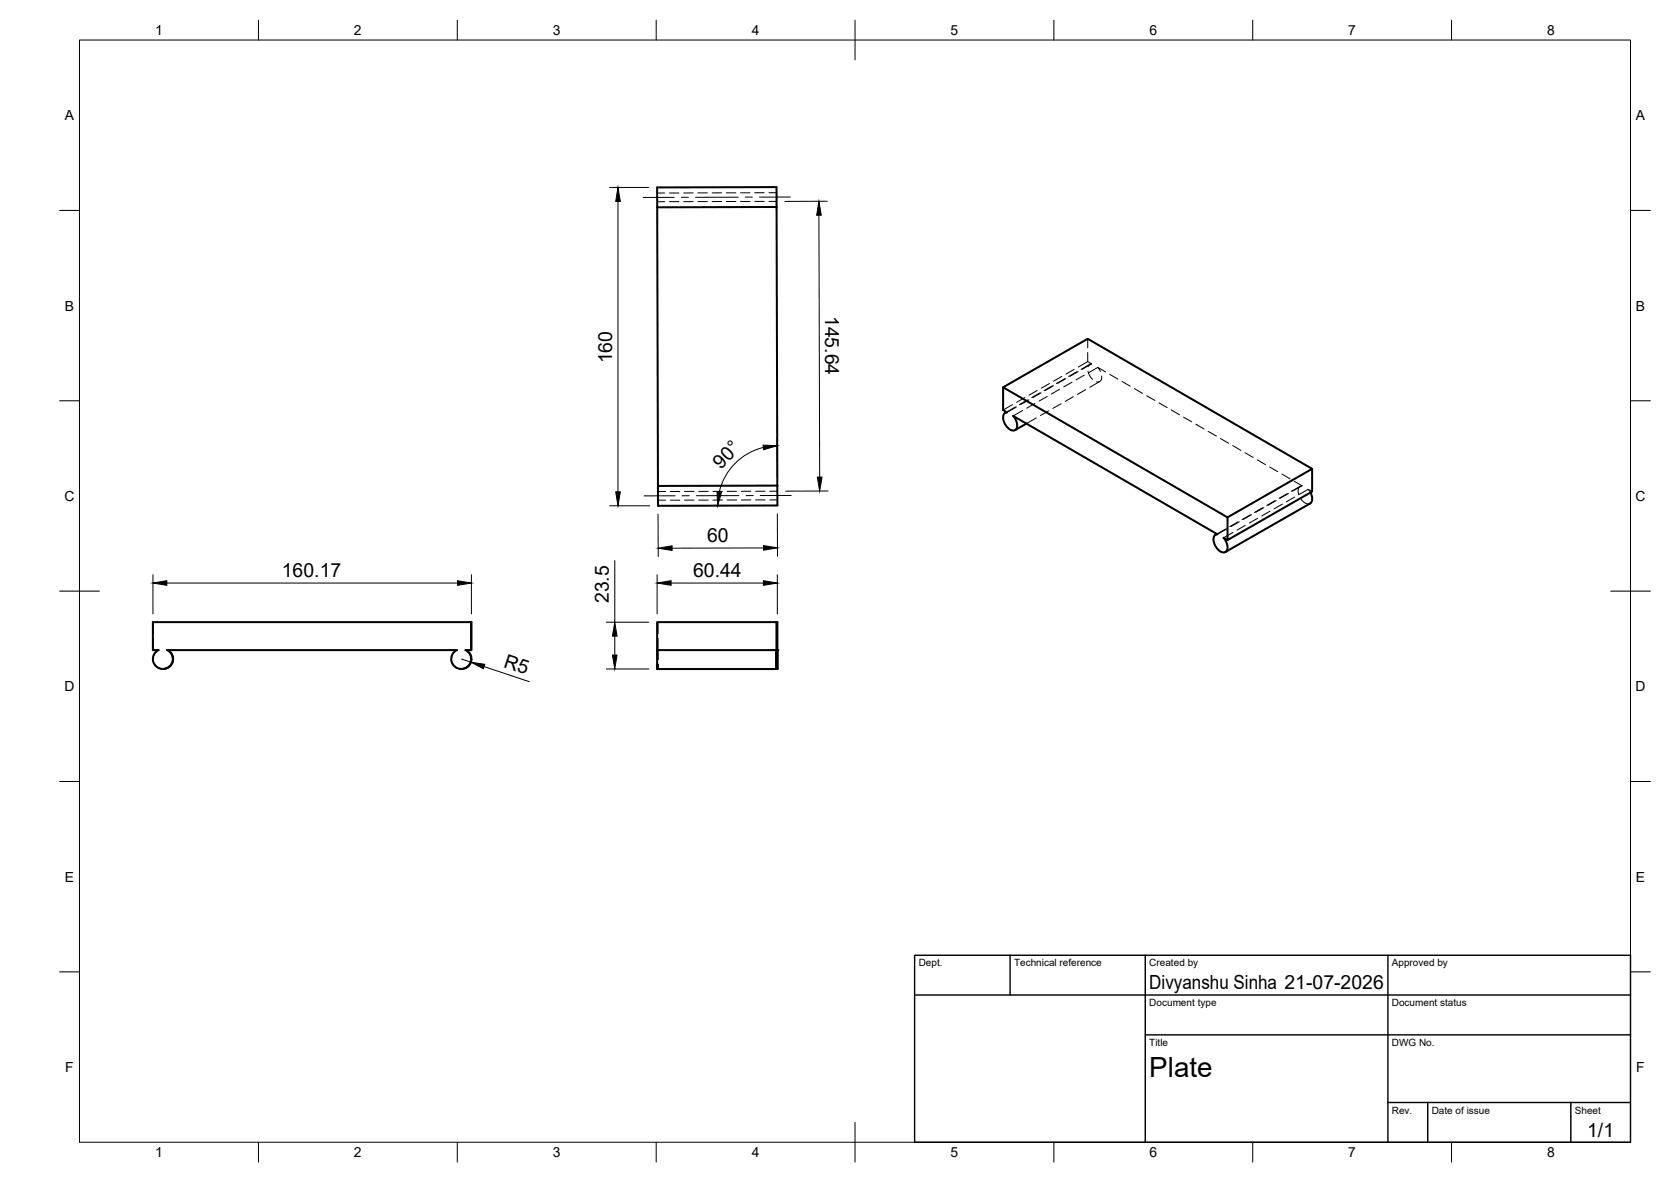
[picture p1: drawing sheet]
<svg xmlns="http://www.w3.org/2000/svg" width="420mm" height="297mm" viewBox="0 0 420 297" stroke-linecap="round" stroke-linejoin="round" font-family="sans-serif">
<!-- layer: Visible -->
<g fill="none" stroke="#000" stroke-width=".51">
<path d="M165.2 52.1l.2 70M195.3 52l-.1-5-30 .1v5M195.3 52l.2 70M195.3 52l-30.1 .1M252.2 97.3l21.3-12.2 56.4 32.7-21.2 12.2zM252.2 97.3v5.7l1 .6M253.1 103.6l-.3 .1M253.2 103.6a1.45 1.45 0 0 0-.8 2.3l.8 1.4a1.48 1.48 0 0 0 2.3 .5 3.1 3.1 0 0 0-.7-3.3l51.3 29.8a1.43 1.43 0 0 0-.8 2.2l.8 1.4a1.48 1.48 0 0 0 2.3 .5 3.1 3.1 0 0 0-.7-3.3l1 .6M258.1 106.5l-2.9 1.6M329.9 117.8v5.7l-21.2 12.2v-5.7M195.5 122v5l-30 .1-.1-5M195.5 122l-30.1 .1"/>
<path d="M306 134.2l-.4 .2M329.4 126.5l-21.3 12.2M329.5 123.8a2.13 2.13 0 0 1-.1 2.7M38.4 156.3h80.1v7.1l-1.4-.1a2.51 2.51 0 0 1 .8 3.9 2.51 2.51 0 0 1-3.9 0 2.51 2.51 0 0 1 .9-3.9h-72.9a2.5 2.5 0 0 1 .9 3.9 2.5 2.5 0 0 1-3.9 0 2.5 2.5 0 0 1 .9-3.8h-1.5zM118.4 156.3v7.1M195.2 156.3v7.1h-30v-7.1h30.3v11.8v-4.7h-.3M40.9 168.1h.1M42.1 163.3a2.51 2.51 0 0 1 1.4 2.9 2.51 2.51 0 0 1-2.5 1.9M116 168.1h.1M117.1 163.3a2.51 2.51 0 0 1 1.4 2.9 2.51 2.51 0 0 1-2.5 1.9M165.2 163.4v4.7h30.3M195.3 163.4v4.7z"/>
</g>
<!-- layer: Hidden -->
<g fill="none" stroke="#000" stroke-width=".25">
<path d="M167.1 48.5h-1.9M167.2 50.7h-2M168.3 48.5h2.4M168.3 50.7h2.4M174.3 48.5h-2.4M174.3 50.7h-2.4M175.5 48.5h2.4M175.5 50.7h2.4M181.4 48.5h-2.4M181.4 50.6l-2.4 .1M182.6 48.5h2.4M182.6 50.6h2.4"/>
<path d="M186.2 48.5h2.4M186.2 50.6h2.4M189.8 48.4h2.4M189.8 50.6h2.4M193.4 48.4h1.9M193.4 50.6h1.9M257.7 99.9l-2.1 1.2M260.8 98.1l-2.1 1.2M261.5 98.7l-2.1 1.2M261.8 98.7l-2.1 1.2M263.3 99.6l-2 1.2M263.9 96.4l-2.1 1.1"/>
<path d="M264.6 97l-2.1 1.2M264.9 97l-2.1 1.1M266.4 97.8l-2 1.2M267 94.6l-2.1 1.2M267.7 95.2l-2.1 1.2M268 95.2l-2.1 1.2M269.5 96.1l-2 1.1M269.9 99.7l-2.1 1.2M270.1 92.8l-2.1 1.2M270.8 93.4l-2.1 1.2M271.1 93.4l-2.1 1.2M272.6 94.3l-2 1.2"/>
<path d="M273 97.9l-2.1 1.2M273.5 90.9l-2.4 1.3M273.5 90.9l1 .5M273.5 85.1v2.3M273.5 88.6v2.3M273.6 93.3l.3 .9 .8 1.1M274 91.6l-2.2 1.2M274.5 91.4l-.5 .2-.4 .5M274.5 91.4l-2.4 1.4M276 92.3l.7 1.1M276 92.3l-2.3 1.4M276 92.3l2 1.2"/>
<path d="M276.5 95.9l-2.5 1.4M277 94.5a1.1 1.1 0 0 1-1.3 1.5M279 94.1l2.1 1.2M282.1 95.9l2.1 1.2M285.2 97.6l2.1 1.3M288.3 99.4l2.1 1.2M254.6 101.7l-2.4 1.3M255.3 102.3l-2.2 1.3M255.6 102.3l-2.4 1.3M257.1 103.2l-2.3 1.3M258.4 100.5l-2.1 1.2M258.7 100.5l-2.1 1.2"/>
<path d="M260.2 101.4l-2 1.2M260.6 105l-2.5 1.5M263.7 103.2l-2.1 1.2M266.8 101.5l-2.1 1.1M291.4 101.2l2.1 1.2M294.5 103l2.1 1.2M297.6 104.8l2.1 1.2M300.7 106.6l2 1.2M303.8 108.4l2 1.2M306.9 110.2l2 1.2M310 112l2 1.2M313.1 113.8l2 1.2"/>
<path d="M316.1 115.6l2.1 1.2M319.2 117.4l2.1 1.1M322.3 119.1l2.1 1.2M165.4 123.5h1.9M165.4 125.7h1.9M168.5 123.5h2.4M168.6 125.7h2.3M172.1 123.5h2.4M172.1 125.7h2.4M175.7 123.5h2.4M175.7 125.7h2.4M181.7 123.5h-2.4"/>
<path d="M181.7 125.7h-2.4M182.8 123.5h2.4M182.8 125.7h2.4M188.8 123.5h-2.4M188.8 125.6l-2.4 .1M190 123.5h2.4M190 125.6h2.4M195.5 123.4l-2 .1M195.5 125.6h-1.9M308.2 132.9l-2.2 1.3M308.5 132.9l-2.4 1.4M310 133.8l-2.3 1.4"/>
<path d="M311.3 131.2l-2.1 1.1M311.6 131.1l-2.1 1.2M313.1 132l-2 1.2M314.4 129.4l-2.1 1.2M314.7 129.4l-2.1 1.1M316.2 130.2l-2 1.2M317.5 127.6l-2.1 1.2M317.8 127.6l-2.1 1.2M319.3 128.5l-2 1.2M320.6 125.8l-2.1 1.2M320.9 125.8l-2.1 1.2M322.4 126.7l-2 1.2"/>
<path d="M323.7 124l-2.1 1.2M324 124l-2.1 1.2M325.4 120.9l2 1.2M325.5 124.9l-2.1 1.2M326.9 122.2l-2.2 1.3M327.1 125.4a2.03 2.03 0 0 0 2.3 1.1M327.4 122.1a1.41 1.41 0 0 0-.8 2.2l2.3-1.3 .6 .8M327.4 122.1l-2.4 1.3M328.9 123l1 .5M38.5 156.3v3M165.5 156.3v3M38.5 160.5v2.9"/>
<path d="M38.8 166.7l1 1.1 1.2 .3M39.9 163.4l-1 .8-.4 1.4M113.8 166.7l.9 1.1 1.3 .3M114.9 163.4l-1 .8-.4 1.4M165.2 163.4v1.7M165.2 166.3v1.8M165.4 166.9v1.2zM165.5 160.5l-.1 5.2M195.3 163.4h.1M195.5 163.4h.1"/>
</g>
<!-- layer: Visible -->
<circle cx="195.5" cy="163.4" r=".25" fill="#000"/>
<!-- layer: BORDER -->
<g fill="none" stroke="#000" stroke-width=".25">
<path d="M20 10.1h390v276.9h-390zM65 5.1v5M115 5.1v5M165 5.1v5M215 5.1v10M265 5.1v5M315 5.1v5M365 5.1v5M15 52.9h5M410 52.9h5M15 100.7h5M410 100.7h5"/>
<path d="M15 148.6h10M405 148.6h10M15 196.4h5M410 196.4h5M15 244.2h5M410 244.2h5M65 287v5M115 287v5M165 287v5M215 282.1v9.9M265 287v5M315 287v5"/>
<path d="M365 287v5"/>
</g>
<!-- layer: TITLEBLOCK -->
<path d="M230 240.1h180v46.9h-180zM230 250h180M254 240.1v9.9M288 240.1v46.9M349 240.1v46.9M288 260.1h122M349 277.1h61M359 277.1v9.9M395 277.1v9.9" fill="none" stroke="#000" stroke-width=".36"/>
<!-- layer: Smart Centers -->
<path d="M169.5 49.6h-7.8M171.3 49.6h1.8M185.6 49.6h-10.7M187.4 49.5h1.8M198.7 49.5h-7.7M169.7 124.6h-7.8M173.3 124.6h-1.8M185.8 124.6h-10.7M189.4 124.5l-1.8 .1M198.9 124.5h-7.7" fill="none" stroke="#000" stroke-width=".25"/>
<!-- layer: FD_Dimensions -->
<g fill="none" stroke="#000" stroke-width=".25">
<path d="M153.3 47.1h9.8M155.4 50.6v73M205.9 54.1l.2 65.8M208 50.6h-10.7M191.9 112.4a15 15 0 0 0-11 11.2M195.4 109.9v10M153.3 127.1h10.1M165.5 129.2v10.7M192 137.7l-23 .1M195.5 129.1v10.7M208.2 123.4h-10.7M38.5 144.4v9.9"/>
<path d="M42 146.5h73M118.5 144.4v9.9M152.5 156.4h10.6M154.6 140.9v15.5M154.6 159.9v4.7M165.2 144.4v9.9M168.7 146.5h23.3M195.5 144.4v9.9M116 165.6l2.4 .8M117.7 167.5l-.7 .4M121.7 167.5l11.4 3.8M152.5 168.1h10.7"/>
</g>
<g fill="#000" stroke="#000" stroke-width=".25">
<path d="M155.4 47.1l.6 3.5h-1.2zM205.9 50.6l.6 3.5h-1.2zM191.9 111.9l3.5 .1-3.4 1zM205.5 119.9h1.2l-.6 3.5zM154.8 123.6h1.2l-.6 3.5zM165.5 137.8l3.5-.6v1.1zM180.3 123.5l1.1 .1-.9 3.5zM192 137.1l3.5 .6-3.5 .6zM38.5 146.5l3.5-.6v1.2zM115 145.9l3.5 .6-3.5 .6zM154.6 156.4l.6 3.5h-1.2zM165.2 146.5l3.5-.6v1.2z"/>
<path d="M192 145.9l3.5 .6-3.5 .6zM118.4 166.4l3.5 .5-.4 1.2zM154 164.6h1.2l-.6 3.5z"/>
</g>
<text font-size="7" x="289" y="270.6">Plate</text>
<g font-size="4.9">
<text x="207.5" y="79.4" transform="rotate(90 207.5 79.4)">145.64</text>
<text x="153.9" y="91.3" transform="rotate(-90 153.9 91.3)">160</text>
<text x="181.2" y="118" transform="rotate(-45 181.2 118)">90°</text>
<text x="177.8" y="136.3">60</text>
<text x="70.9" y="145.1">160.17</text>
<text x="174.3" y="145.1">60.44</text>
<text x="153.1" y="151.6" transform="rotate(-90 153.1 151.6)">23.5</text>
<text x="126.5" y="167.6" transform="rotate(18 126.5 167.6)">R5</text>
<text x="289" y="248.5">Divyanshu Sinha 21-07-2026</text>
<text x="399.1" y="285.7">1/1</text>
</g>
<g font-size="3.5">
<text x="39" y="8.8">1</text>
<text x="89" y="8.8">2</text>
<text x="139" y="8.8">3</text>
<text x="189" y="8.8">4</text>
<text x="239" y="8.8">5</text>
<text x="289" y="8.8">6</text>
<text x="339" y="8.8">7</text>
<text x="389" y="8.8">8</text>
<text x="16.3" y="30.2">A</text>
<text x="411.3" y="30.2">A</text>
<text x="16.3" y="78">B</text>
<text x="411.3" y="78">B</text>
<text x="16.2" y="125.9">C</text>
<text x="411.2" y="125.9">C</text>
<text x="16.2" y="173.7">D</text>
<text x="411.2" y="173.7">D</text>
<text x="16.3" y="221.6">E</text>
<text x="411.3" y="221.6">E</text>
<text x="16.4" y="269.4">F</text>
<text x="411.4" y="269.4">F</text>
<text x="39" y="290.8">1</text>
<text x="89" y="290.8">2</text>
<text x="139" y="290.8">3</text>
<text x="189" y="290.8">4</text>
<text x="239" y="290.8">5</text>
<text x="289" y="290.8">6</text>
<text x="339" y="290.8">7</text>
<text x="389" y="290.8">8</text>
</g>
<g font-size="2.5">
<text x="231" y="242.9">Dept.</text>
<text x="255" y="242.9">Technical reference</text>
<text x="289" y="242.9">Created by</text>
<text x="350" y="242.9">Approved by</text>
<text x="289" y="252.8">Document type</text>
<text x="350" y="252.8">Document status</text>
<text x="289" y="262.9">Title</text>
<text x="350" y="262.9">DWG No.</text>
<text x="350" y="279.9">Rev.</text>
<text x="360" y="279.9">Date of issue</text>
<text x="396" y="279.9">Sheet</text>
</g>
</svg>
